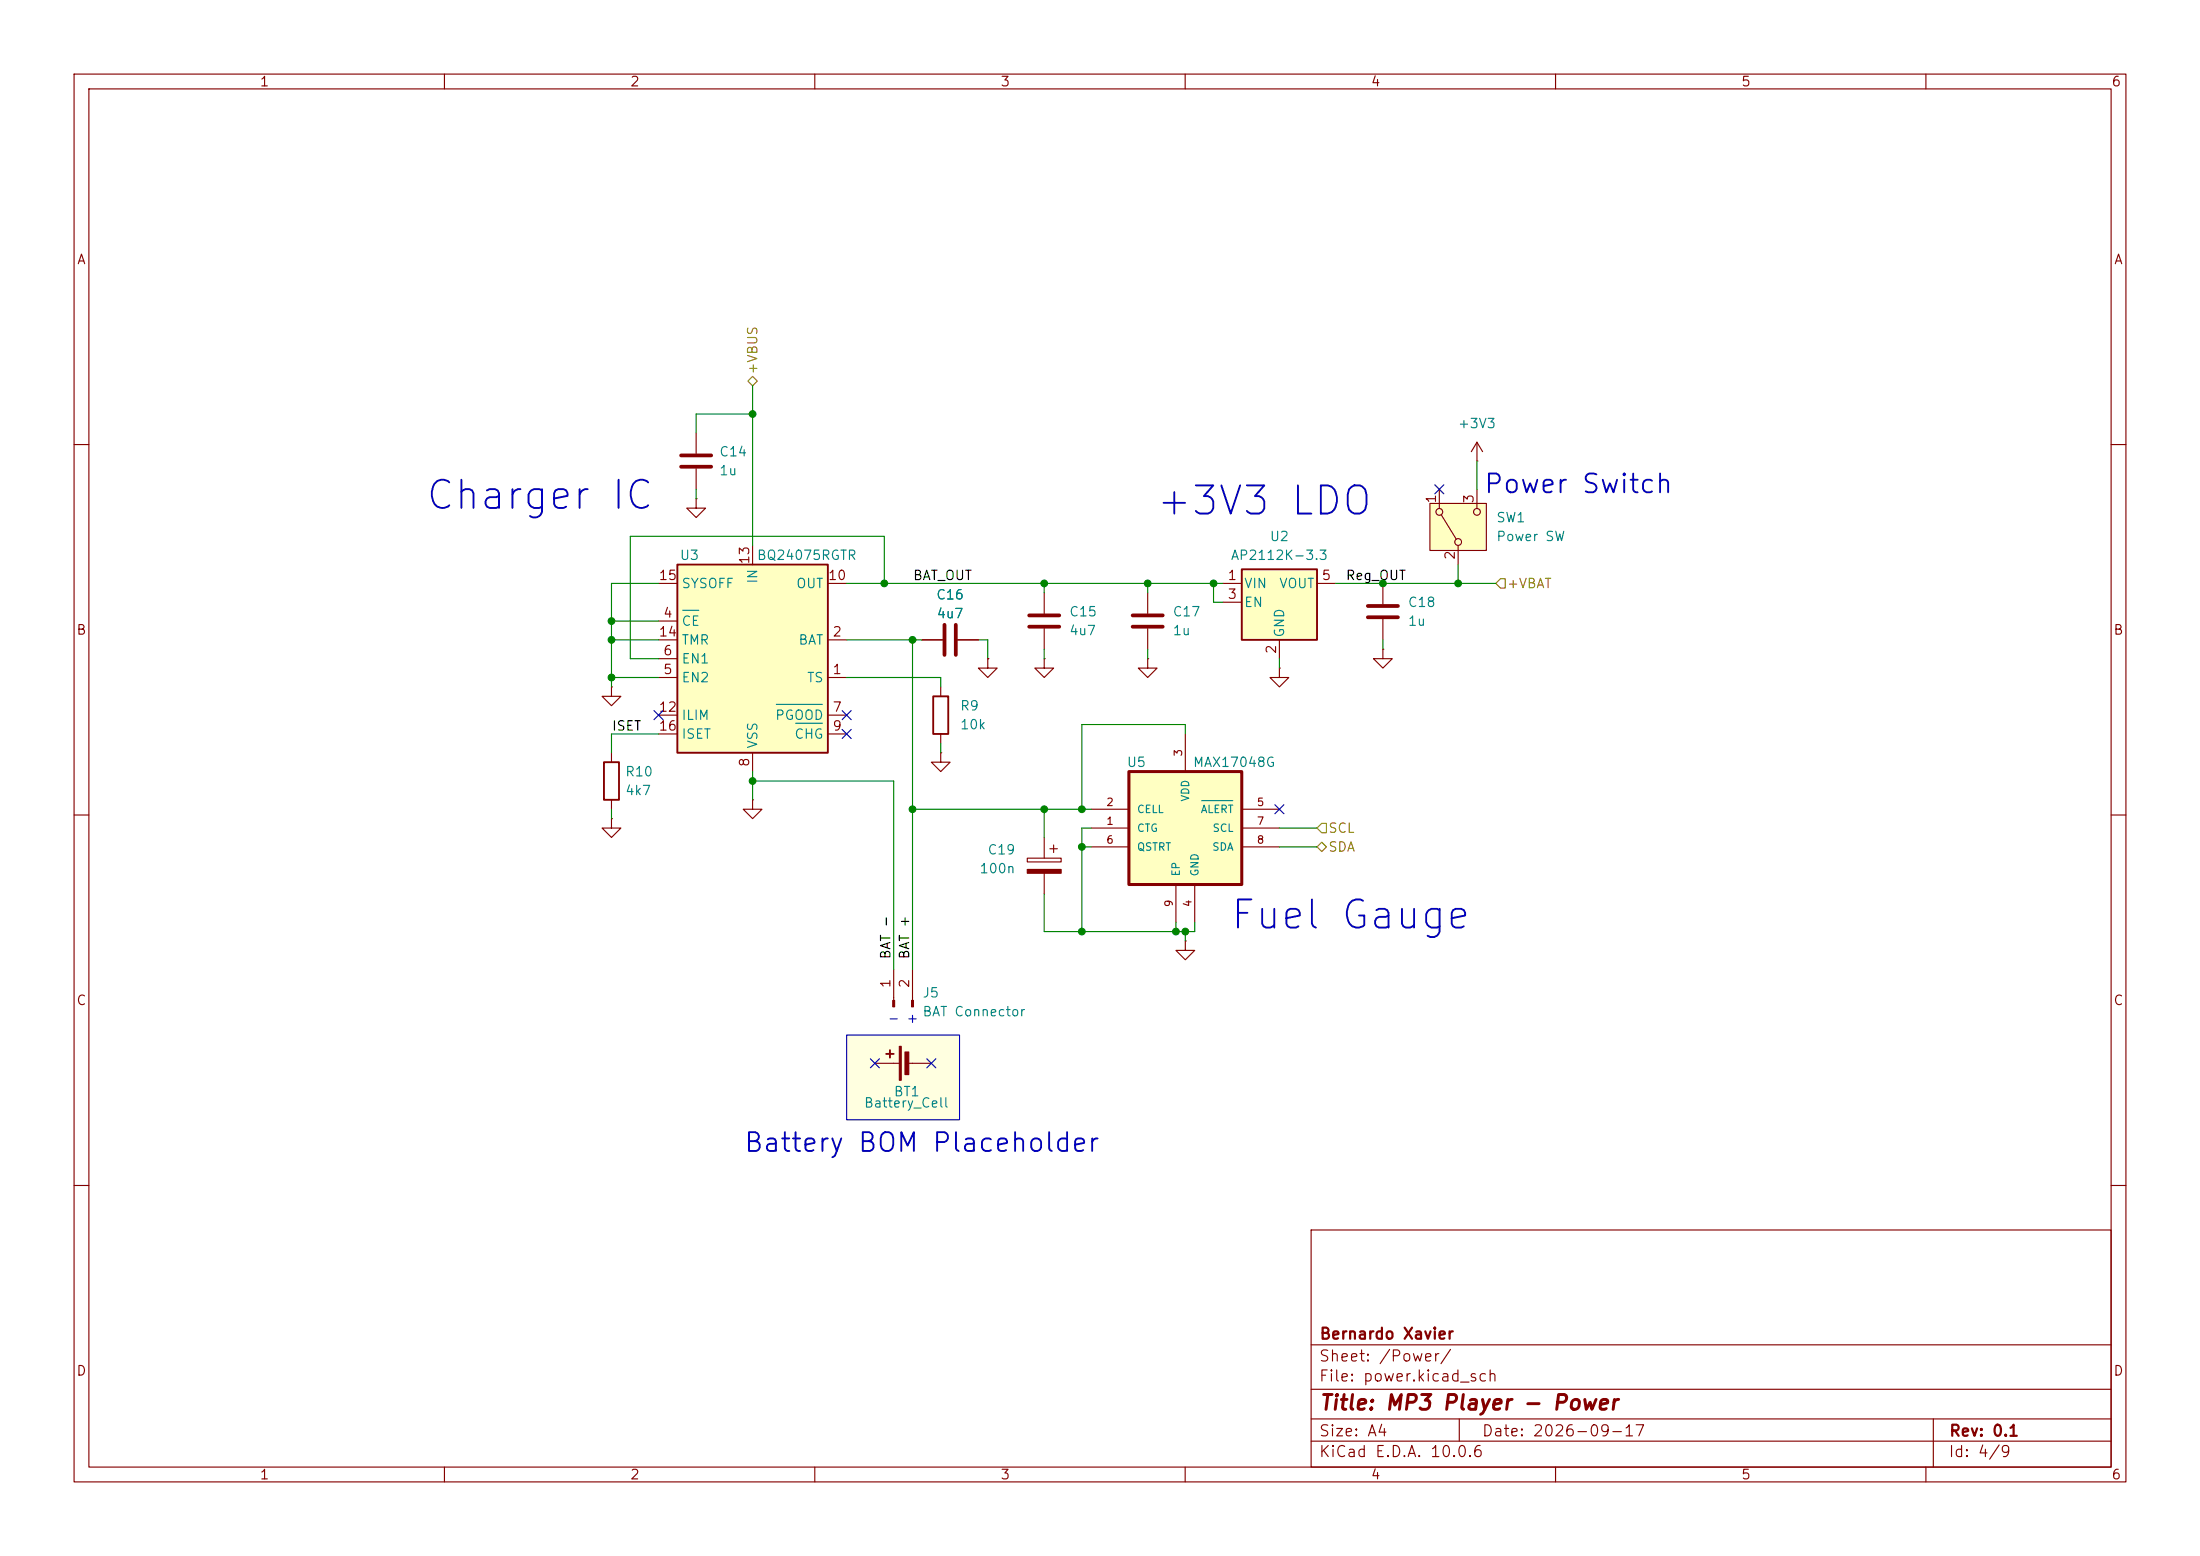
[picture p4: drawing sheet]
<svg xmlns="http://www.w3.org/2000/svg" width="297mm" height="210mm" viewBox="0 0 297 210" stroke-linecap="round" stroke-linejoin="round" font-family="sans-serif">
<g fill="none" stroke="#840000" stroke-width=".15">
<path d="M10 10h277v190h-277zM12 12h273v186h-273zM60 10v2M110 10v2M160 10v2M210 10v2M260 10v2M10 60h2M285 60h2M10 110h2M285 110h2M10 160h2"/>
<path d="M177 166h108v32h-108zM285 160h2M60 198v2M110 198v2M160 198v2M177 194.5h108M177 191.5h108M177 187.5h108M177 181.5h108M197 191.5v3M210 198v2M260 198v2"/>
<path d="M261 191.5v6.5"/>
</g>
<path d="M114.3 139.7h15.2v11.4h-15.2z" fill="#ffffe0"/>
<path d="M152.9 83.1h4.1M152.9 84.6h4.1" fill="none" stroke="#840000" stroke-width=".51"/>
<g fill="none" stroke="#840000" stroke-width=".15">
<path d="M82.5 92.7v1.3h1.3l-1.3 1.3-1.2-1.3h1.2M82.5 92.7h.1M127 92.7v1.3M127 99.1v1.2M133.3 88.9v1.3h1.3l-1.3 1.2-1.2-1.2h1.2M133.3 88.9h.1M141 88.9v1.3h1.2l-1.2 1.2-1.3-1.2h1.3M141 88.9h.1M154.9 88.9v1.3h1.3l-1.3 1.2-1.2-1.2h1.2M154.9 88.9h.1M154.9 80v2.8M154.9 84.8v2.8"/>
<path d="M82.5 110.5v1.3h1.3l-1.3 1.2-1.2-1.2h1.2M82.5 110.5h.1M82.5 101.6v1.3M82.5 108v1.2M101.6 108v1.2h1.3l-1.3 1.3-1.3-1.3h1.3M101.6 108h.1M127 101.6v1.3h1.3l-1.3 1.2-1.3-1.2h1.3M127 101.6h.1M138.7 115.8h4.6v.5h-4.6zM141 113v2.8M141 117.9v2.8M141.7 114.6h1"/>
<path d="M142.2 114v1.1"/>
</g>
<path d="M126 94h2v5.1h-2zM81.5 102.9h2.1v5.1h-2.1z" fill="none" stroke="#840000" stroke-width=".25"/>
<path d="M138.7 117.3h4.6v.6h-4.6z" fill="#840000" stroke="#840000" stroke-width=".15"/>
<path d="M152.4 104.1h15.2v15.3h-15.2z" fill="#ffffc2"/>
<path d="M152.4 104.1h15.2v15.3h-15.2z" fill="none" stroke="#840000" stroke-width=".41"/>
<g fill="none" stroke="#840000" stroke-width=".15">
<path d="M94 58.4v2.8M199.4 59.7l-.8 1.3M199.4 59.7l.8 1.3M199.4 59.7v2.5M94 63.2v2.8M186.7 78.7v2.8M199.4 62.2h.1M124.5 86.4h2.8M129.3 86.4h2.8M141 80v2.8M141 84.8v2.8M160 99.1v5"/>
<path d="M186.7 83.6v2.8M147.3 111.8h5.1M147.3 109.2h5.1M147.3 114.3h5.1M158.7 119.4v5.1M161.3 119.4v5.1M167.6 111.8h5.1M167.6 109.2h5.1M167.6 114.3h5.1M120.6 130.8v4.2M123.2 130.8v4.2M160 127v1.3h1.3l-1.3 1.2-1.3-1.2h1.3"/>
<path d="M160 127h.1M118.1 143.5h3.3M122.4 143.5h3.3"/>
</g>
<path d="M162.2 108.1h4.2" fill="none" stroke="#008484" stroke-width=".15"/>
<path d="M91.9 61.5h4.1M91.9 63h4.1M127.5 84.3v4.1M129 84.3v4.1M138.9 83.1h4.1M138.9 84.6h4.1M184.7 81.8h4M184.7 83.3h4" fill="none" stroke="#840000" stroke-width=".51"/>
<g fill="#840000" stroke="#840000" stroke-width=".15">
<path d="M121.4 141.2h.3v4.6h-.3z"/>
<path d="M122.2 142h.5v3h-.5z"/>
<path d="M120.5 135h.3v.9h-.3z"/>
<path d="M123.1 135h.2v.9h-.2z"/>
</g>
<path d="M119.6 142.2h1M120.1 141.7v1" fill="none" stroke="#840000" stroke-width=".25"/>
<path d="M91.4 76.2h20.4v25.4h-20.4z" fill="#ffffc2"/>
<path d="M91.4 76.2h20.4v25.4h-20.4z" fill="none" stroke="#840000" stroke-width=".25"/>
<g fill="none" stroke="#840000" stroke-width=".15">
<path d="M88.9 78.7h2.5M101.6 73.7v2.5M111.8 78.7h2.5M88.9 91.4h2.5M88.9 86.4h2.5M88.9 83.8h2.5M88.9 88.9h2.5M88.9 96.5h2.5M88.9 99.1h2.5M111.8 91.4h2.5M111.8 86.4h2.5M111.8 96.5h2.5"/>
<path d="M111.8 99.1h2.5M101.6 101.6v2.5"/>
</g>
<path d="M92.2 82.4h2.1M104.8 95.1h6.2M107.4 97.6h3.6" fill="none" stroke="#008484" stroke-width=".15"/>
<path d="M193 67.9h7.7v6.4h-7.7z" fill="#ffffc2"/>
<g fill="none" stroke="#840000" stroke-width=".15">
<path d="M94 67.3v1.3h1.2l-1.2 1.3-1.3-1.3h1.3M94 67.3h.1M193 67.9h7.7v6.4h-7.7zM194.3 66v2.6M194.6 69.5l2 3.3M196.8 73.7v2.5M199.4 66v2.6M186.7 87.6v1.3h1.3l-1.3 1.3-1.3-1.3h1.3M186.7 87.6h.1"/>
<circle cx="194.3" cy="69.1" r=".46"/>
<circle cx="196.8" cy="73.2" r=".46"/>
<circle cx="199.4" cy="69.1" r=".46"/>
</g>
<path d="M167.6 76.8h10.2v9.6h-10.2z" fill="#ffffc2"/>
<path d="M167.6 76.8h10.2v9.6h-10.2z" fill="none" stroke="#840000" stroke-width=".25"/>
<path d="M165.1 78.7h2.5M177.8 78.7h2.5M124.5 86.4h2.8M129.3 86.4h2.8M133.3 88.9h.1M165.1 81.3h2.5M172.7 90.2v1.2h1.3l-1.3 1.3-1.3-1.3h1.3M172.7 90.2h.1M172.7 86.4v2.5" fill="none" stroke="#840000" stroke-width=".15"/>
<path d="M101 51.4l.6-.6 .6 .6-.6 .7zM202.6 78.1h.6v1.3h-.6l-.7-.7zM177.8 114.3l.6-.6 .7 .6-.7 .6zM178.4 111.1h.7v1.3h-.7l-.6-.6z" fill="none" stroke="#848400" stroke-width=".15"/>
<g fill="none" stroke="#008400" stroke-width=".15">
<path d="M101.6 52.1v21.6M101.6 55.9h-7.6v2.5M88.9 78.7h-6.4v14M94 66v1.3M114.3 78.7h50.8M119.4 78.7v-6.3h-34.3v16.5h3.8M141 78.7v1.3M154.9 78.7v1.3M163.8 78.7v2.6h1.3M180.3 78.7h21.6M196.8 76.2v2.5M199.4 62.2v3.8"/>
<path d="M82.5 91.4h6.4M82.5 86.4h6.4M82.5 83.8h6.4M88.9 99.1h-6.4v2.5M114.3 91.4h12.7v1.3M114.3 86.4h10.2M123.2 86.4v44.4M132.1 86.4h1.2v2.5M141 87.6v1.3M154.9 87.6v1.3M160 99.1v-1.3h-14v11.4M172.7 88.9v1.3"/>
<path d="M186.7 86.4v1.2M82.5 109.2v1.3M101.6 105.4h19v25.4M101.6 104.1v3.9M123.2 109.2h24.1M127 100.3v1.3M141 109.2v3.8M146 114.3h1.3M147.3 111.8h-1.3v13.9M172.7 114.3h5.1M172.7 111.8h5.1M141 120.7v5h20.3v-1.2"/>
<path d="M158.7 124.5v1.2M160 125.7v1.3"/>
</g>
<g fill="none" stroke="#000084" stroke-width=".15">
<path d="M193.7 65.4l1.2 1.2M194.9 65.4l-1.2 1.2M88.3 95.9l1.2 1.2M89.5 95.9l-1.2 1.2M113.7 98.5l1.2 1.2M113.7 95.9l1.2 1.2M114.9 98.5l-1.2 1.2M114.9 95.9l-1.2 1.2M172.1 108.6l1.2 1.2M173.3 108.6l-1.2 1.2M117.5 142.9l1.2 1.2M118.7 142.9l-1.2 1.2"/>
<path d="M125.1 142.9l1.2 1.2M126.3 142.9l-1.2 1.2"/>
</g>
<path d="M114.3 139.7h15.2v11.4h-15.2z" fill="none" stroke="#0000c2" stroke-width=".15"/>
<g fill="#008400" stroke="#008400" stroke-width=".14">
<circle cx="82.5" cy="83.8" r=".46"/>
<circle cx="82.5" cy="86.4" r=".46"/>
<circle cx="82.5" cy="91.4" r=".46"/>
<circle cx="101.6" cy="55.9" r=".46"/>
<circle cx="146" cy="114.3" r=".46"/>
<circle cx="146" cy="125.7" r=".46"/>
<circle cx="146" cy="109.2" r=".46"/>
<circle cx="141" cy="109.2" r=".46"/>
<circle cx="163.8" cy="78.7" r=".46"/>
<circle cx="160" cy="125.7" r=".46"/>
<circle cx="158.7" cy="125.7" r=".46"/>
<circle cx="154.9" cy="78.7" r=".46"/>
<circle cx="101.6" cy="105.4" r=".46"/>
<circle cx="141" cy="78.7" r=".46"/>
<circle cx="123.2" cy="109.2" r=".46"/>
<circle cx="119.4" cy="78.7" r=".46"/>
<circle cx="123.2" cy="86.4" r=".46"/>
<circle cx="186.7" cy="78.7" r=".46"/>
<circle cx="196.8" cy="78.7" r=".46"/>
</g>
<g font-size="3.8" fill="#0000c2">
<text x="57.2" y="69.7">Charger IC</text>
<text x="155.8" y="70.5">+3V3 LDO</text>
<text x="165.8" y="126.3">Fuel Gauge</text>
</g>
<g font-size="2.5" fill="#0000c2">
<text x="200.2" y="67.2">Power Switch</text>
<text x="100.3" y="156.1">Battery BOM Placeholder</text>
</g>
<text font-size="2" fill="#840000" x="178" y="190.8">Title: MP3 Player - Power</text>
<g font-size="1.5" fill="#840000">
<text x="178" y="184.1">Sheet: /Power/</text>
<text x="178" y="181.1">Bernardo Xavier</text>
<text x="178" y="186.8">File: power.kicad_sch</text>
<text x="178" y="197">KiCad E.D.A. 10.0.6</text>
<text x="178" y="194.2">Size: A4</text>
<text x="200" y="194.2">Date: 2026-09-17</text>
<text x="263" y="197">Id: 4/9</text>
<text x="263" y="194.2">Rev: 0.1</text>
</g>
<g font-size="1.3" fill="#840000">
<text x="35" y="12">1</text>
<text x="85" y="12">2</text>
<text x="135" y="12">3</text>
<text x="185" y="12">4</text>
<text x="235" y="12">5</text>
<text x="285" y="12">6</text>
<text x="10.3" y="36">A</text>
<text x="285.3" y="36">A</text>
<text x="194.2" y="68" transform="rotate(-90 194.2 68)">1</text>
<text x="199.3" y="68" transform="rotate(-90 199.3 68)">3</text>
<text x="101.5" y="76.3" transform="rotate(-90 101.5 76.3)">13</text>
<text x="196.7" y="75.7" transform="rotate(-90 196.7 75.7)">2</text>
<text x="88.8" y="78.6">15</text>
<text x="89.4" y="83.7">4</text>
<text x="111.7" y="78.6">10</text>
<text x="165.6" y="78.6">1</text>
<text x="165.6" y="81.1">3</text>
<text x="178.3" y="78.6">5</text>
<text x="10.2" y="86">B</text>
<text x="88.8" y="86.2">14</text>
<text x="89.4" y="88.8">6</text>
<text x="112.3" y="86.2">2</text>
<text x="172.6" y="88.4" transform="rotate(-90 172.6 88.4)">2</text>
<text x="285.2" y="86">B</text>
<text x="89.4" y="91.3">5</text>
<text x="112.3" y="91.3">1</text>
<text x="88.8" y="96.4">12</text>
<text x="88.8" y="98.9">16</text>
<text x="112.3" y="96.4">7</text>
<text x="112.3" y="98.9">9</text>
<text x="101.5" y="103.6" transform="rotate(-90 101.5 103.6)">8</text>
<text x="10.2" y="136">C</text>
<text x="120.5" y="133.4" transform="rotate(-90 120.5 133.4)">1</text>
<text x="123.1" y="133.4" transform="rotate(-90 123.1 133.4)">2</text>
<text x="285.2" y="136">C</text>
<text x="10.2" y="186">D</text>
<text x="285.2" y="186">D</text>
<text x="35" y="200">1</text>
<text x="85" y="200">2</text>
<text x="135" y="200">3</text>
<text x="185" y="200">4</text>
<text x="235" y="200">5</text>
<text x="285" y="200">6</text>
</g>
<g font-size="1.3" fill="#848400">
<text x="102.6" y="50.6" transform="rotate(-90 102.6 50.6)">+VBUS</text>
<text x="203.4" y="79.7">+VBAT</text>
<text x="179.2" y="112.7">SCL</text>
<text x="179.2" y="115.3">SDA</text>
</g>
<g font-size="1.3" fill="#008484">
<text x="196.7" y="58.1">+3V3</text>
<text x="97" y="61.9">C14</text>
<text x="97" y="64.5">1u</text>
<text x="201.9" y="70.8">SW1</text>
<text x="91.7" y="75.9">U3</text>
<text x="102.1" y="75.9">BQ24075RGTR</text>
<text x="166.1" y="75.9">AP2112K-3.3</text>
<text x="171.3" y="73.4">U2</text>
<text x="201.9" y="73.4">Power SW</text>
<text x="91.9" y="79.7">SYSOFF</text>
<text x="102.6" y="78.9" transform="rotate(-90 102.6 78.9)">IN</text>
<text x="107.4" y="79.7">OUT</text>
<text x="126.3" y="81.2">C16</text>
<text x="126.4" y="83.8">4u7</text>
<text x="144.3" y="83.5">C15</text>
<text x="158.2" y="83.5">C17</text>
<text x="167.9" y="79.7">VIN</text>
<text x="167.9" y="82.2">EN</text>
<text x="172.6" y="79.7">VOUT</text>
<text x="190" y="82.2">C18</text>
<text x="91.9" y="84.8">CE</text>
<text x="91.9" y="89.9">EN1</text>
<text x="91.9" y="87.3">TMR</text>
<text x="107.7" y="87.3">BAT</text>
<text x="144.3" y="86.1">4u7</text>
<text x="158.2" y="86.1">1u</text>
<text x="173.7" y="86.1" transform="rotate(-90 173.7 86.1)">GND</text>
<text x="190" y="84.8">1u</text>
<text x="91.9" y="92.4">EN2</text>
<text x="108.8" y="92.4">TS</text>
<text x="91.9" y="97.5">ILIM</text>
<text x="91.9" y="100">ISET</text>
<text x="102.6" y="101.1" transform="rotate(-90 102.6 101.1)">VSS</text>
<text x="104.6" y="97.5">PGOOD</text>
<text x="107.2" y="100">CHG</text>
<text x="129.5" y="96.2">R9</text>
<text x="129.5" y="98.8">10k</text>
<text x="84.3" y="105.1">R10</text>
<text x="84.3" y="107.6">4k7</text>
<text x="152" y="103.8">U5</text>
<text x="161" y="103.8">MAX17048G</text>
<text x="132.1" y="118.2">100n</text>
<text x="133.2" y="115.6">C19</text>
<text x="124.4" y="134.9">J5</text>
<text x="124.4" y="137.5">BAT Connector</text>
<text x="116.6" y="149.8">Battery_Cell</text>
<text x="120.6" y="148.3">BT1</text>
</g>
<g font-size="1.3">
<text x="123.2" y="78.6">BAT_OUT</text>
<text x="181.6" y="78.6">Reg_OUT</text>
<text x="82.5" y="98.9">ISET</text>
<text x="120.5" y="129.6" transform="rotate(-90 120.5 129.6)">BAT -</text>
<text x="123.1" y="129.6" transform="rotate(-90 123.1 129.6)">BAT +</text>
</g>
<text font-size="1.3" fill="#0000c2" x="119.7" y="138.4">- +</text>
<g font-size="1" fill="#840000">
<text x="159.8" y="102.2" transform="rotate(-90 159.8 102.2)">3</text>
<text x="149.3" y="111.6">1</text>
<text x="149.3" y="109">2</text>
<text x="169.6" y="109">5</text>
<text x="169.6" y="111.6">7</text>
<text x="149.3" y="114.1">6</text>
<text x="169.6" y="114.1">8</text>
<text x="158.6" y="122.5" transform="rotate(-90 158.6 122.5)">9</text>
<text x="161.1" y="122.5" transform="rotate(-90 161.1 122.5)">4</text>
</g>
<g font-size="1" fill="#008484">
<text x="153.4" y="112.5">CTG</text>
<text x="153.4" y="110">CELL</text>
<text x="160.8" y="108.3" transform="rotate(-90 160.8 108.3)">VDD</text>
<text x="162" y="110">ALERT</text>
<text x="163.6" y="112.5">SCL</text>
<text x="153.4" y="115.1">QSTRT</text>
<text x="159.5" y="118.4" transform="rotate(-90 159.5 118.4)">EP</text>
<text x="162.1" y="118.4" transform="rotate(-90 162.1 118.4)">GND</text>
<text x="163.6" y="115.1">SDA</text>
</g>
</svg>
